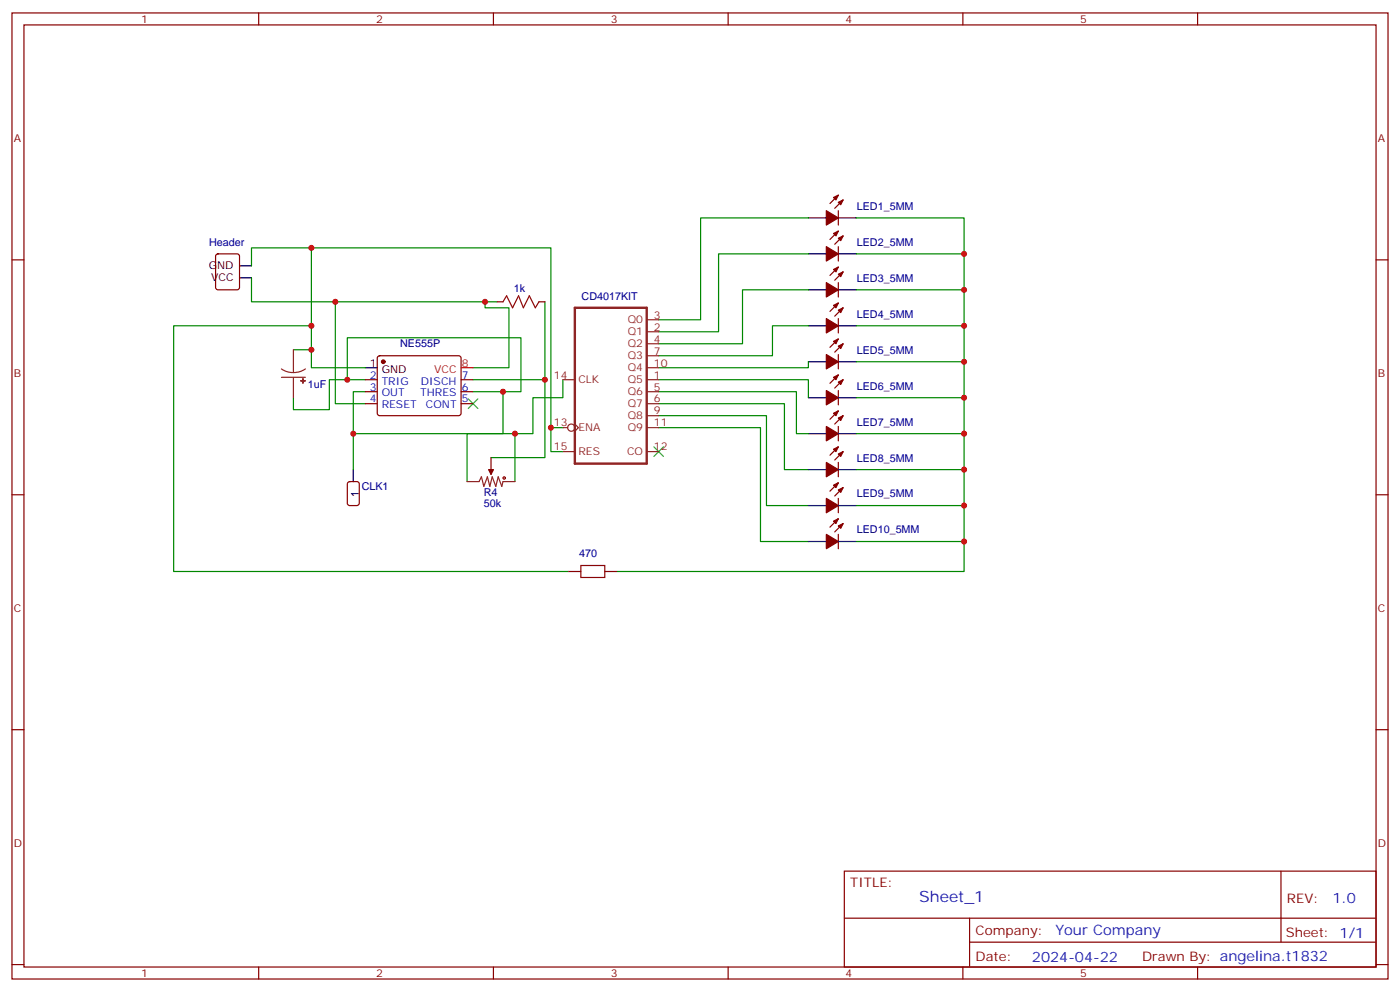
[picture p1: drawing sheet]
<svg xmlns="http://www.w3.org/2000/svg" width="412mm" height="292mm" viewBox="0 0 412 292" stroke-linecap="round" stroke-linejoin="round" font-family="sans-serif">
<g fill="none" stroke="#870000" stroke-width=".35">
<path d="M3.5 3.8h405.4v284.3h-405.4zM7.1 7.3h398.2v277.3h-398.2zM76.2 3.8v3.5M145.3 3.8v3.5M214.5 3.8v3.5M283.6 3.8v3.5M352.8 3.8v3.5M246.9 57.4l-2.4 2.5M248.4 58.8l-2.5 2.5M3.5 76.5h3.6M63.7 74.9l.5-.2h5.6l.7 .4 .1 9.5-.5 .6-5.9 .1-.6-.5-.1-9.4zM246.9 62v4.3"/>
<path d="M246.9 72.6v4.2M246.9 68l-2.4 2.5M246.9 78.6l-2.4 2.5M248.4 69.4l-2.5 2.5M405.3 76.5h3.6M146.4 88.8h1.8M158.7 88.8h1.8M246.9 83.2v4.2M246.9 93.8v4.2M246.9 89.2l-2.4 2.5M246.9 99.8l-2.4 2.4M248.4 80l-2.5 2.5"/>
<path d="M248.4 90.6l-2.5 2.5M107.6 111.8h3.5M107.6 115.3h3.5M107.6 118.8h3.5M111.4 104.9l.4-.2h23.3l.5 .2 .2 .5v16.5l-.7 .4h-23.5l-.5-.7v-16.2zM135.8 111.8h3.5M135.8 115.3h3.5M135.8 118.8h3.5M246.9 104.4v4.2M246.9 114.9v4.3M246.9 110.3l-2.4 2.5M248.4 101.2l-2.5 2.4"/>
<path d="M248.4 111.8l-2.5 2.4M144.6 134.7v3.5M246.9 125.5v4.3M246.9 136.1v4.2M246.9 120.9l-2.4 2.5M246.9 131.5l-2.4 2.5M248.4 122.3l-2.5 2.5M248.4 132.9l-2.5 2.5M3.5 145.6h3.6M246.9 146.7v4.2M246.9 157.3v4.2M246.9 142.1l-2.4 2.5"/>
<path d="M246.9 152.7l-2.4 2.5M248.4 143.5l-2.5 2.5M248.4 154.1l-2.5 2.5M405.3 145.6h3.6M167.6 168.2h3.5M178.2 168.2h3.5M3.5 214.8h3.6M405.3 214.8h3.6M248.7 256.4h156.6v28.2h-156.6zM377.3 256.4v20.9M248.7 270.2h156.5M285.6 277.3h119.6"/>
<path d="M285.6 270.2v14.2M3.5 283.9h3.6M76.2 284.6v3.5M145.3 284.6v3.5M214.5 284.6v3.5M283.6 284.6v3.5M352.8 284.6v3.5M405.3 283.9h3.6"/>
</g>
<g fill="none" stroke="#008700" stroke-width=".35">
<path d="M74.1 78.2v-5.2h88.2v59.9h3.5M91.7 73v29.9h-5.3M238.1 64.1h-31.7v30h-12.4M238.1 74.7h-26.4v22.9h-17.7M252.2 64.1h31.8v104.1h-102.3M252.2 74.7h31.8M74.1 81.8v7h72.3M91.7 95.9h-40.5v72.3h116.4M98.8 88.8v30h8.8M142.9 88.8v1.8h7v17.6h-10.6M160.5 88.8v45.9h-15.9M238.1 85.3h-19.4v15.9h-24.7"/>
<path d="M238.1 95.9h-10.6v8.8h-33.5M252.2 95.9h31.8M252.2 85.3h31.8M91.7 102.9v5.3h15.9M102.3 111.8v-12.4h51.2v15.9h-14.2M107.6 111.8h-10.6v8.8h-10.6v-3.5M139.3 111.8h21.2M148.2 115.3v12.3h-10.6v14.1M165.8 111.8v5.3h-8.8v10.5h-52.9v-12.3h3.5M194 111.8h44.1v5.3M194 115.3h40.6v12.3h3.5M194 118.8h37.1v19.4h7"/>
<path d="M238.1 106.5v1.7h-44.1M252.2 117.1h31.8M252.2 106.5h31.8M104.1 127.6v10.6M151.7 127.6v14.1M162.3 125.9h3.5M194 122.3h31.8v26.5h12.3M194 125.9h30v33.5h14.1M252.2 127.6h31.8M252.2 138.2h31.8M252.2 159.4h31.8M252.2 148.8h31.8"/>
</g>
<path d="M137.9 117.4l2.9 2.8M140.8 117.4l-2.9 2.8M192.6 131.5l2.8 2.8M195.4 131.5l-2.8 2.8" fill="none" stroke="#3c3" stroke-width=".35"/>
<g fill="none" stroke="#000" stroke-width=".35">
<path d="M70.6 78.2h3.5M238.1 64.1h5.3M238.1 74.7h5.3M246.9 64.1h5.3M246.9 74.7h5.3M70.6 81.8h3.5M238.1 85.3h5.3M238.1 95.9h5.3M246.9 85.3h5.3M246.9 95.9h5.3M107.6 108.2h3.5M238.1 106.5h5.3"/>
<path d="M238.1 117.1h5.3M246.9 106.5h5.3M246.9 117.1h5.3M104.1 138.2v3.5M238.1 127.6h5.3M238.1 138.2h5.3M246.9 127.6h5.3M246.9 138.2h5.3M238.1 148.8h5.3M238.1 159.4h5.3M246.9 148.8h5.3M246.9 159.4h5.3"/>
</g>
<g fill="none" stroke="#8c2424" stroke-width=".35">
<path d="M190.5 97.6h3.5M190.5 94.1h3.5M82.9 108.6l1.7 .8 1.8 .2M82.9 111.1h7.1M86.4 102.9v6.7M86.4 111.1v6M90 108.6l-1.7 .8-1.9 .2M165.8 111.8h3.5M190.5 111.8h3.5M190.5 101.2h3.5M190.5 115.3h3.5M190.5 118.8h3.5"/>
<path d="M190.5 104.7h3.5M190.5 108.2h3.5M144.6 138.2v1.4M165.8 125.9h1.4M165.8 132.9h3.5M169.3 124.8l1.1 1.1-1.1 1M190.5 122.3h3.5M190.5 125.9h3.5M190.5 132.9h3.5M137.6 141.7h3.5l.7-1.4 .7 2.9 1.1-2.9 .7 2.9 .7-2.9 1 2.9 .8-2.9 1 2.9 .4-1.5h3.5"/>
<circle cx="168.3" cy="125.9" r="1.06"/>
</g>
<g fill="#8c2424" stroke="#8c2424" stroke-width=".35">
<path d="M88.5 112.1h1.5z"/>
<path d="M89.2 111.4l.1 1.4z"/>
</g>
<path d="M102.5 142l.5-.3h2.1l.7 .5v5.9l-.4 .6-2.4 .1-.6-.5-.1-5.8z" fill="none" stroke="#900" stroke-width=".35"/>
<g fill="#870000" stroke="#870000" stroke-width=".35">
<path d="M143.9 138.2h1.4l-.7 1.4z"/>
<path d="M245.5 58.1l1.4-.7-.7 1.4z"/>
<path d="M246.9 59.5l1.5-.7-.8 1.5z"/>
<path d="M243.4 62l3.5 2.1-3.5 2.2z"/>
<path d="M245.5 68.7l1.4-.7-.7 1.4z"/>
<path d="M246.9 70.1l1.5-.7-.8 1.4z"/>
<path d="M243.4 72.6l3.5 2.1-3.5 2.1z"/>
<path d="M245.5 79.3l1.4-.7-.7 1.4z"/>
<path d="M246.9 80.7l1.5-.7-.8 1.4z"/>
<path d="M243.4 83.2l3.5 2.1-3.5 2.1z"/>
<path d="M245.5 89.9l1.4-.7-.7 1.4z"/>
<path d="M246.9 91.3l1.5-.7-.8 1.4z"/>
<path d="M243.4 93.8l3.5 2.1-3.5 2.1z"/>
<path d="M245.5 100.5l1.4-.7-.7 1.4z"/>
<path d="M246.9 101.9l1.5-.7-.8 1.4z"/>
<path d="M243.4 104.4l3.5 2.1-3.5 2.1z"/>
<path d="M245.5 111.1l1.4-.8-.7 1.5z"/>
<path d="M246.9 112.5l1.5-.7-.8 1.4z"/>
<path d="M243.4 114.9l3.5 2.2-3.5 2.1z"/>
<path d="M245.5 121.6l1.4-.7-.7 1.4z"/>
<path d="M246.9 123l1.5-.7-.8 1.5z"/>
<path d="M243.4 125.5l3.5 2.1-3.5 2.2z"/>
<path d="M245.5 132.2l1.4-.7-.7 1.4z"/>
<path d="M246.9 133.6l1.5-.7-.8 1.4z"/>
<path d="M243.4 136.1l3.5 2.1-3.5 2.1z"/>
<path d="M245.5 142.8l1.4-.7-.7 1.4z"/>
<path d="M246.9 144.2l1.5-.7-.8 1.4z"/>
<path d="M243.4 146.7l3.5 2.1-3.5 2.1z"/>
<path d="M245.5 153.4l1.4-.7-.7 1.4z"/>
<path d="M246.9 154.8l1.5-.7-.8 1.4z"/>
<path d="M243.4 157.3l3.5 2.1-3.5 2.1z"/>
<circle cx="112.9" cy="106.5" r=".53"/>
</g>
<path d="M135.8 108.2h3.5" fill="none" stroke="#f00" stroke-width=".35"/>
<g fill="none" stroke="#a10000" stroke-width=".35">
<path d="M148.2 88.8l1-1.7 1.8 3.5 1.8-3.5 1.4 3.5 1.7-3.5 1.8 3.5 1-1.8M171.1 166.4h7.1v3.6h-7.1z"/>
<circle cx="148.5" cy="140.7" r=".35"/>
</g>
<path d="M169.3 90.6h21.2v45.9h-21.2z" fill="none" stroke="#8c2424" stroke-width=".71"/>
<g fill="#c00">
<circle cx="162.3" cy="125.9" r=".88"/>
<circle cx="142.9" cy="88.8" r=".88"/>
<circle cx="160.5" cy="111.8" r=".88"/>
<circle cx="284" cy="159.4" r=".88"/>
<circle cx="284" cy="148.8" r=".88"/>
<circle cx="284" cy="138.2" r=".88"/>
<circle cx="284" cy="127.6" r=".88"/>
<circle cx="284" cy="117.1" r=".88"/>
<circle cx="284" cy="106.5" r=".88"/>
<circle cx="284" cy="95.9" r=".88"/>
<circle cx="284" cy="85.3" r=".88"/>
<circle cx="284" cy="74.7" r=".88"/>
<circle cx="102.3" cy="111.8" r=".88"/>
<circle cx="148.2" cy="115.3" r=".88"/>
<circle cx="98.8" cy="88.8" r=".88"/>
<circle cx="151.7" cy="127.6" r=".88"/>
<circle cx="104.1" cy="127.6" r=".88"/>
<circle cx="91.7" cy="73" r=".88"/>
<circle cx="91.7" cy="95.9" r=".88"/>
<circle cx="91.7" cy="102.9" r=".88"/>
</g>
<text font-size="4.6" fill="#00f" x="270.8" y="265.4">Sheet_1</text>
<g font-size="4.2" fill="#00f">
<text x="392.5" y="265.7">1.0</text>
<text x="310.9" y="275.2">Your Company</text>
<text x="304" y="283">2024-04-22</text>
</g>
<g font-size="3.9" fill="#800">
<text x="250.5" y="261">TITLE:</text>
<text x="379.1" y="265.7">REV:</text>
<text x="287.4" y="275.2">Company:</text>
<text x="378.7" y="275.8">Sheet: 1/1</text>
<text x="287.4" y="282.9">Date:</text>
<text x="336.4" y="282.9">Drawn By: angelina.t1832</text>
</g>
<g font-size="3.2" fill="#800">
<text x="41.6" y="6.8">1</text>
<text x="110.8" y="6.8">2</text>
<text x="179.9" y="6.8">3</text>
<text x="249.1" y="6.8">4</text>
<text x="318.2" y="6.8">5</text>
<text x="4.1" y="41.9">A</text>
<text x="405.9" y="41.9">A</text>
<text x="4.1" y="111.1">B</text>
<text x="405.9" y="111.1">B</text>
<text x="4.1" y="180.2">C</text>
<text x="405.9" y="180.2">C</text>
<text x="4.1" y="249.3">D</text>
<text x="405.9" y="249.3">D</text>
<text x="41.6" y="287.6">1</text>
<text x="110.8" y="287.6">2</text>
<text x="179.9" y="287.6">3</text>
<text x="249.1" y="287.6">4</text>
<text x="318.2" y="287.6">5</text>
</g>
<g font-size="3.2" fill="#000080">
<text x="252.4" y="61.8">LED1_5MM</text>
<text x="61.6" y="72.3">Header</text>
<text x="252.4" y="72.3">LED2_5MM</text>
<text x="252.4" y="82.9">LED3_5MM</text>
<text x="151.4" y="86">1k</text>
<text x="171.3" y="88.2">CD4017KIT</text>
<text x="252.4" y="93.5">LED4_5MM</text>
<text x="117.9" y="102.3">NE555P</text>
<text x="252.4" y="104.1">LED5_5MM</text>
<text x="90.7" y="114.3">1uF</text>
<text x="252.4" y="114.7">LED6_5MM</text>
<text x="252.4" y="125.3">LED7_5MM</text>
<text x="252.4" y="135.8">LED8_5MM</text>
<text x="106.5" y="144.3">CLK1</text>
<text x="142.5" y="149.2">50k</text>
<text x="142.5" y="146">R4</text>
<text x="252.4" y="146.4">LED9_5MM</text>
<text x="252.4" y="157">LED10_5MM</text>
<text x="170.6" y="164">470</text>
</g>
<g font-size="3.2">
<text x="61.5" y="79.3">GND</text>
<text x="62.2" y="82.8">VCC</text>
<text x="108.9" y="107.9">1</text>
<text x="112.4" y="109.6">GND</text>
<text x="105.7" y="146.3" transform="rotate(-90 105.7 146.3)">1</text>
</g>
<g font-size="3.2" fill="#8d2323">
<text x="184.9" y="95.2">Q0</text>
<text x="192.6" y="93.8">3</text>
<text x="184.9" y="98.7">Q1</text>
<text x="192.6" y="97.3">2</text>
<text x="192.6" y="100.8">4</text>
<text x="184.9" y="102.2">Q2</text>
<text x="184.9" y="105.8">Q3</text>
<text x="192.6" y="104.4">7</text>
<text x="192.6" y="107.9">10</text>
<text x="163.2" y="111.4">14</text>
<text x="170.4" y="112.8">CLK</text>
<text x="184.9" y="112.8">Q5</text>
<text x="184.9" y="109.3">Q4</text>
<text x="192.6" y="111.4">1</text>
<text x="184.9" y="116.3">Q6</text>
<text x="184.9" y="119.9">Q7</text>
<text x="192.6" y="114.9">5</text>
<text x="192.6" y="118.5">6</text>
<text x="163.2" y="125.5">13</text>
<text x="184.9" y="123.4">Q8</text>
<text x="192.6" y="122">9</text>
<text x="192.6" y="125.5">11</text>
<text x="170.4" y="126.9">ENA</text>
<text x="184.9" y="126.9">Q9</text>
<text x="163.2" y="132.6">15</text>
<text x="170.4" y="134">RES</text>
<text x="184.7" y="134">CO</text>
<text x="192.6" y="132.6">12</text>
</g>
<g font-size="3.2" fill="#f00">
<text x="136" y="107.9">8</text>
<text x="127.9" y="109.6">VCC</text>
</g>
<g font-size="3.2" fill="#00f">
<text x="108.9" y="111.4">2</text>
<text x="112.4" y="113.2">TRIG</text>
<text x="124" y="113.2">DISCH</text>
<text x="136" y="111.4">7</text>
<text x="108.9" y="114.9">3</text>
<text x="108.9" y="118.5">4</text>
<text x="112.4" y="116.7">OUT</text>
<text x="123.8" y="116.7">THRES</text>
<text x="136" y="118.5">5</text>
<text x="136" y="114.9">6</text>
<text x="112.4" y="120.2">RESET</text>
<text x="125.5" y="120.2">CONT</text>
</g>
</svg>
